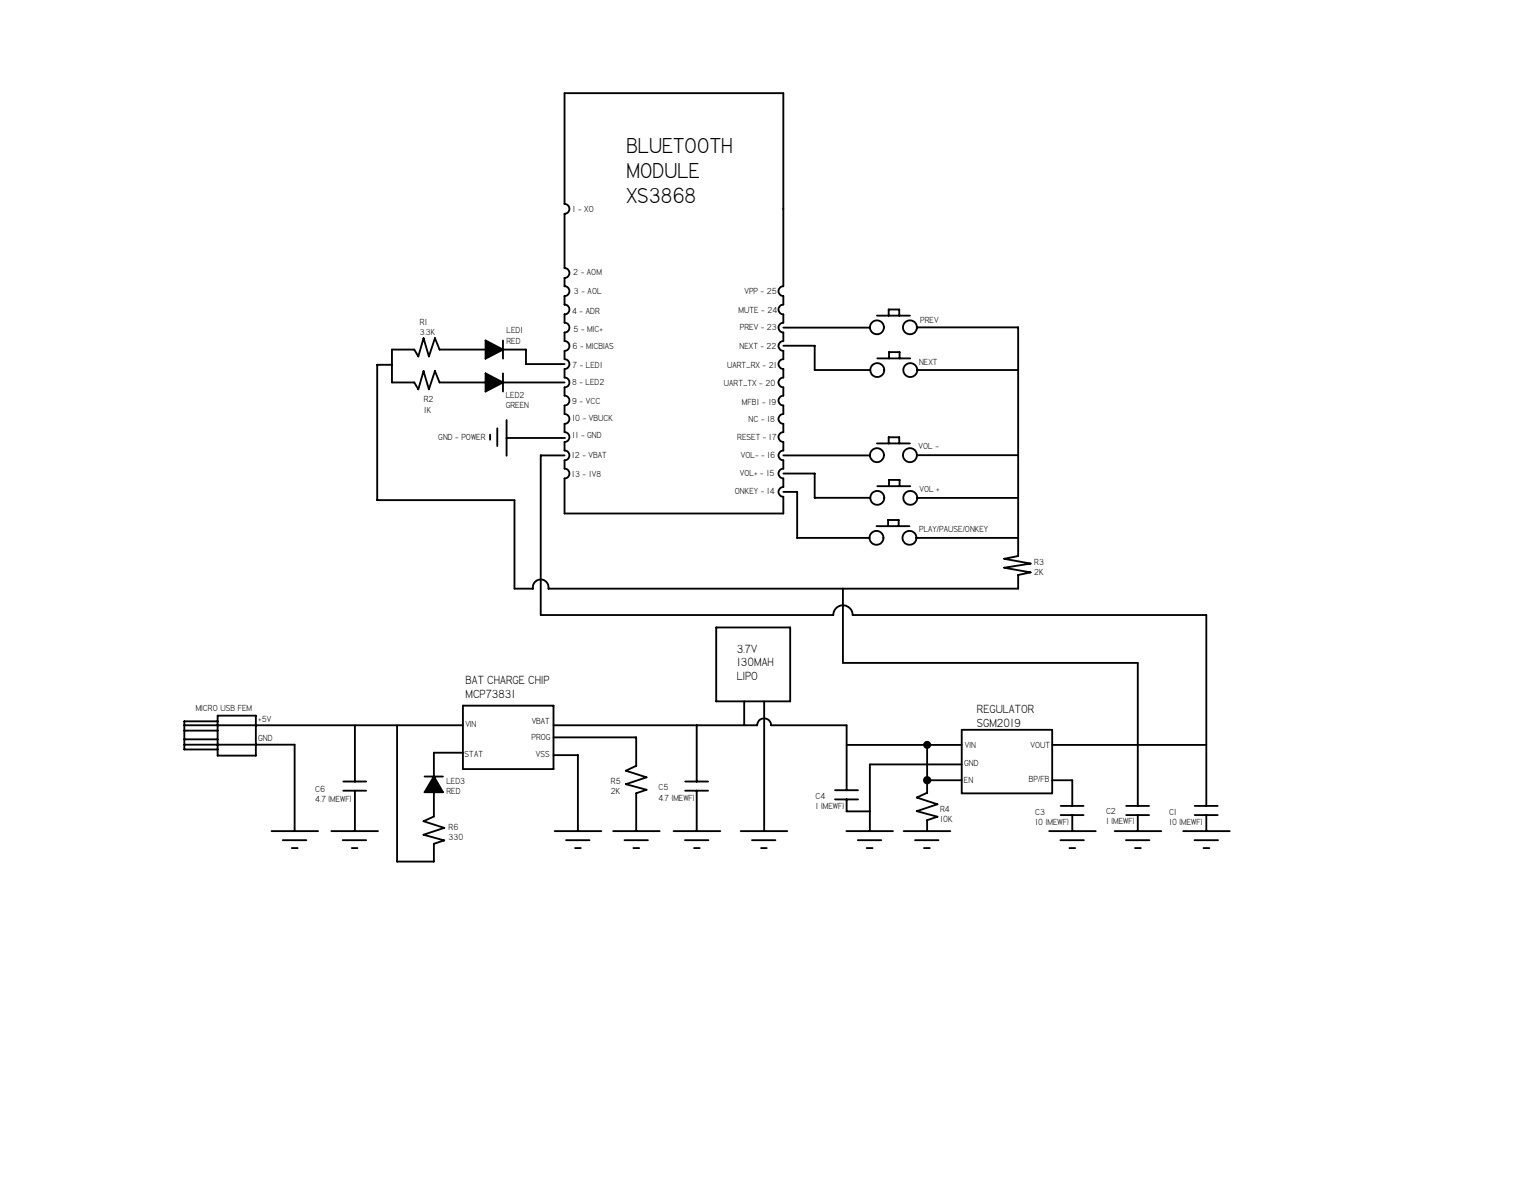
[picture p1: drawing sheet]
<svg xmlns="http://www.w3.org/2000/svg" width="279mm" height="216mm" viewBox="0 0 279 216" stroke-linecap="round" stroke-linejoin="round" font-family="sans-serif">
<g fill="none" stroke="#000" stroke-width=".34">
<path d="M102.9 17h39.9v35.2a.89 .89 0 0 0-.9 .8 .89 .89 0 0 0 .9 .9v1.6a.89 .89 0 0 0-.9 .9 .89 .89 0 0 0 .9 .9v1.5a.89 .89 0 0 0-.9 .9 .89 .89 0 0 0 .9 .9v1.5a.89 .89 0 0 0-.9 .9 .89 .89 0 0 0 .9 .9v1.5a.89 .89 0 0 0-.9 .9 .89 .89 0 0 0 .9 .9v1.6a.89 .89 0 0 0-.9 .9 .89 .89 0 0 0 .9 .9v1.5a.89 .89 0 0 0-.9 .9 .89 .89 0 0 0 .9 .9v1.5a.89 .89 0 0 0-.9 .9 .89 .89 0 0 0 .9 .9v1.5a.89 .89 0 0 0-.9 .9 .89 .89 0 0 0 .9 .9v1.6a.89 .89 0 0 0-.9 .9 .89 .89 0 0 0 .9 .9v1.5a.89 .89 0 0 0-.9 .9 .89 .89 0 0 0 .9 .9v1.5a.89 .89 0 0 0-.9 .9 .89 .89 0 0 0 .9 .9v3.1h-39.9v-6.4a.89 .89 0 0 0 .9-.9 .89 .89 0 0 0-.9-.9v-1.5a.89 .89 0 0 0 .9-.9 .89 .89 0 0 0-.9-.9v-1.6a.89 .89 0 0 0 .9-.9 .89 .89 0 0 0-.9-.9v-1.5a.89 .89 0 0 0 .9-.9 .89 .89 0 0 0-.9-.9v-1.5a.89 .89 0 0 0 .9-.9 .89 .89 0 0 0-.9-.9v-1.5a.89 .89 0 0 0 .9-.9 .89 .89 0 0 0-.9-.9v-1.6a.89 .89 0 0 0 .9-.9 .89 .89 0 0 0-.9-.9v-1.5a.89 .89 0 0 0 .9-.9 .89 .89 0 0 0-.9-.9v-1.5a.89 .89 0 0 0 .9-.9 .89 .89 0 0 0-.9-.9v-1.5a.89 .89 0 0 0 .9-.9 .89 .89 0 0 0-.9-.9v-1.6a.89 .89 0 0 0 .9-.9 .89 .89 0 0 0-.9-.8v-1.6a.89 .89 0 0 0 .9-.9 .89 .89 0 0 0-.9-.8v-10a.89 .89 0 0 0 .9-.8 .89 .89 0 0 0-.9-.9zM142.8 59.7h15.7M159.8 57.5h6M162 57.5v-1.1h1.9v1.1M167.1 59.6h18.5v41.7l-2.6 .5 4.8 .9-4.8 .7 4.8 .9-2.2 .5v2.5h-85.6a1.44 1.44 0 0 0-1.4-1.7 1.44 1.44 0 0 0-1.5 1.7h-3.3v-16.2h-25.1v-24.6h2.7M88.5 63.7h-8.4l-.8-2.1-1.1 3.3-1-3.3-1 3.3-.7-1.2h-4.1v6h4.1l.7 1.2 1-3.3 1 3.3 1.1-3.3 .8 2.1h8.4M88.5 62l3.2 1.7-3.2 1.6zM88.5 68l3.2 1.7-3.2 1.6zM89.3 79.2v.9M90.6 78v3.3M91.7 69.7h11.2M91.7 63.7h4.2v2.6h7"/>
<path d="M91.7 62v3.3M91.7 68v3.3M92.3 79.8h10.7M92.3 76.5v6.5M142.8 63h5.7v4.4h10M159.9 65.3h6M162 65.3v-1.1h2v1.1M167.2 67.4h18.4M102.9 83h-4.3v29.1h53.3a1.77 1.77 0 0 1 1.7-1.8 1.77 1.77 0 0 1 1.8 1.8h64.5v34.7M142.8 83h15.7M142.8 89.6h2.5v8.4h13.2M142.8 86.3h5.7v4.4h10"/>
<path d="M159.7 95.9h6.1M159.8 80.8h6M159.9 88.6h6M161.9 95.9v-1.2h1.9v1.2M162 80.8v-1.1h1.9v1.1M162 88.6v-1.2h2v1.2M167 98h18.4M167.1 82.9h18.5M167.2 90.7h18.4M130.5 114.3h13.5v13.5h-13.5zM153.6 107.3v13.5h53.8v26M33.6 132.1h50.8"/>
<path d="M33.6 133.1h6.1M33.6 134.7h6.1M33.6 135.7h20.1v15.7M39.7 131.4h-6.1v5.1h6.1M39.7 130.4h6.9v7.3h-6.9zM64.7 132.1v10.3M72.4 132.1v24.9h6.7v-3.3l1.9-.6-3.8-1 3.8-1.3-3.8-1.2 1.9-.8v-11.7h5.3M84.4 128.6h16.5v11.5h-16.5zM100.9 132.1h37.1a1.27 1.27 0 0 1 1.3-1.2 1.27 1.27 0 0 1 1.2 1.2h13.8v11.9M100.9 137.6h4.4v13.8M100.9 134.3h15.1v5.2l-1.9 .9 3.7 1.2-3.7 1.3 3.7 1-1.8 .6v6.9M127 132.1v10.3"/>
<path d="M135.6 127.8v4.3M139.3 127.8v23.6M154.3 135.7h21M169 135.7v8.7l-1.9 .9 3.8 1.2-3.8 1.3 3.8 1-1.9 .6v2M175.3 133h16.5v11.5h-16.5zM175.3 139.3h-16.8v12.1M191.8 135.7h28.1M49.5 151.4h8.5M51.5 153.1h4.3M53.2 154.5h1.1M60.4 151.4h8.5M62.5 153.1h4.2"/>
<path d="M62.6 142.4h4.1M62.6 144.1h4.1M64.1 154.5h1.1M64.7 144.1v7.3M77.4 141.5h3.3M79.1 141.5l1.6 2.8h-3.3zM101.1 151.4h8.5M103.2 153.1h4.2M104.8 154.5h1.1M111.7 151.4h8.5M113.8 153.1h4.3M115.4 154.5h1.1"/>
<path d="M122.8 151.4h8.5M124.8 153.1h4.3M124.9 142.4h4.2M124.9 144.1h4.2M126.5 154.5h1M127 144.1v7.3M135 151.4h8.5M137.1 153.1h4.2M138.7 154.5h1M152.2 144h4.2M152.2 145.6h4.2M154.3 151.4h8.5"/>
<path d="M154.3 145.6v2.2h4.2M156.3 153.1h4.3M158 154.5h1M164.7 151.4h8.5M166.8 153.1h4.2M168.4 154.5h1.1M169 142.2h6.3M191.2 151.4h8.5M191.8 142.2h3.6v4.6M193.3 153.1h4.2M193.3 146.8h4.2M193.3 148.5h4.2"/>
<path d="M194.9 154.5h1.1M195.4 148.5v2.9M203.2 151.4h8.4M205.2 153.1h4.3M205.3 146.8h4.1M205.3 148.5h4.1M206.9 154.5h1M207.4 148.5v2.9M215.6 151.4h8.5M217.7 153.1h4.3M217.7 146.8h4.2M217.7 148.5h4.2"/>
<path d="M219.4 154.5h1M219.9 148.5v2.9"/>
<circle cx="159.8" cy="59.6" r="1.27"/>
<circle cx="165.8" cy="59.6" r="1.26"/>
<circle cx="159.9" cy="67.4" r="1.27"/>
<circle cx="165.9" cy="67.4" r="1.27"/>
<circle cx="159.7" cy="98" r="1.27"/>
<circle cx="159.8" cy="82.9" r="1.27"/>
<circle cx="159.9" cy="90.7" r="1.27"/>
<circle cx="165.8" cy="98" r="1.26"/>
<circle cx="165.8" cy="82.9" r="1.27"/>
<circle cx="165.9" cy="90.7" r="1.27"/>
<circle cx="169" cy="135.7" r=".56"/>
<circle cx="169" cy="142.1" r=".59"/>
</g>
<g fill="#000">
<path d="M88.5 62l3.2 1.7-3.2 1.6zM88.5 68l3.2 1.7-3.2 1.6zM79.1 141.5v2.8h-1.7zM79.1 141.5l1.6 2.8h-1.6z"/>
<path d="M168.4 135.7h.6v.6l-.4-.2z" fill-rule="evenodd"/>
<path d="M169 135.7h.5l-.1 .4-.4 .2z" fill-rule="evenodd"/>
<path d="M168.6 135.3a.57 .57 0 0 1 .6-.1 .57 .57 0 0 1 .3 .5h-1.1z" fill-rule="evenodd"/>
<path d="M169 141.6l.4 .1 .2 .5h-.6z" fill-rule="evenodd"/>
<path d="M168.6 141.7l.4-.1v1.1a.57 .57 0 0 1-.6-.3 .57 .57 0 0 1 .2-.7z" fill-rule="evenodd"/>
<path d="M169 142.2h.6l-.2 .4-.4 .1z" fill-rule="evenodd"/>
</g>
<g font-size="4.5">
<text x="114.2" y="27.8">BLUETOOTH</text>
<text x="114.2" y="32.4">MODULE</text>
<text x="114.2" y="36.9">XS3868</text>
</g>
<g font-size="2.4">
<text x="134.3" y="118.9">3.7V</text>
<text x="84.9" y="124.7">BAT CHARGE CHIP</text>
<text x="134.3" y="121.4">130MAH</text>
<text x="134.3" y="123.9">LIPO</text>
<text x="84.9" y="127.2">MCP73831</text>
<text x="178.1" y="130">REGULATOR</text>
<text x="178.1" y="132.4">SGM2019</text>
</g>
<g font-size="1.8">
<text x="104.4" y="38.7">1 - XO</text>
<text x="104.5" y="50.1">2 - AOM</text>
<text x="104.6" y="53.6">3 - AOL</text>
<text x="135.7" y="53.6">VPP - 25</text>
<text x="76.5" y="59.2">R1</text>
<text x="104.3" y="57.2">4 - ADR</text>
<text x="134.6" y="57">MUTE - 24</text>
<text x="167.7" y="58.8">PREV</text>
<text x="76.5" y="61">3.3K</text>
<text x="92.3" y="60.7">LED1</text>
<text x="92.3" y="62.6">RED</text>
<text x="104.3" y="63.5">6 - MICBIAS</text>
<text x="104.5" y="60.4">5 - MIC+</text>
<text x="134.8" y="63.5">NEXT - 22</text>
<text x="134.9" y="60.2">PREV - 23</text>
<text x="104.3" y="70.2">8 - LED2</text>
<text x="104.4" y="67.1">7 - LED1</text>
<text x="131.9" y="70.4">UART_TX - 20</text>
<text x="132.5" y="67">UART_RX - 21</text>
<text x="167.5" y="66.5">NEXT</text>
<text x="77.2" y="73.3">R2</text>
<text x="77.2" y="75.2">1K</text>
<text x="92.2" y="72.5">LED2</text>
<text x="92.2" y="74.4">GREEN</text>
<text x="104.3" y="76.8">10 - VBUCK</text>
<text x="104.3" y="73.6">9 - VCC</text>
<text x="135.2" y="73.8">MFB1 - 19</text>
<text x="136.4" y="76.9">NC - 18</text>
<text x="79.9" y="80.2">GND - POWER</text>
<text x="104.2" y="83.4">12 - VBAT</text>
<text x="104.3" y="79.9">11 - GND</text>
<text x="134.4" y="80.2">RESET - 17</text>
<text x="135" y="83.5">VOL- - 16</text>
<text x="167.4" y="81.7">VOL -</text>
<text x="104.2" y="86.8">13 - 1V8</text>
<text x="134.9" y="86.8">VOL+ - 15</text>
<text x="167.6" y="89.6">VOL +</text>
<text x="133.9" y="90">ONKEY - 14</text>
<text x="167.5" y="96.9">PLAY/PAUSE/ONKEY</text>
<text x="188.5" y="103">R3</text>
<text x="188.5" y="104.8">2K</text>
<text x="35.7" y="129.6">MICRO USB FEM</text>
<text x="47.1" y="131.6">+5V</text>
<text x="96.9" y="131.9">VBAT</text>
<text x="47.1" y="135">GND</text>
<text x="84.7" y="137.8">STAT</text>
<text x="84.8" y="132.5">VIN</text>
<text x="96.9" y="134.9">PROG</text>
<text x="175.9" y="136.4">VIN</text>
<text x="187.8" y="136.4">VOUT</text>
<text x="81.4" y="142.8">LED3</text>
<text x="97.7" y="138">VSS</text>
<text x="111.3" y="142.8">R5</text>
<text x="120" y="144">C5</text>
<text x="175.7" y="142.7">EN</text>
<text x="175.7" y="139.6">GND</text>
<text x="187.5" y="142.5">BP/FB</text>
<text x="57.5" y="144.3">C6</text>
<text x="57.5" y="146.1">4.7 (MEWF)</text>
<text x="81.4" y="144.7">RED</text>
<text x="111.3" y="144.7">2K</text>
<text x="120" y="145.9">4.7 (MEWF)</text>
<text x="148.7" y="145.5">C4</text>
<text x="148.7" y="147.4">1 (MEWF)</text>
<text x="171.3" y="148">R4</text>
<text x="171.3" y="149.8">10K</text>
<text x="188.7" y="148.4">C3</text>
<text x="201.6" y="148.3">C2</text>
<text x="213.1" y="148.5">C1</text>
<text x="81.8" y="151.3">R6</text>
<text x="81.8" y="153.1">330</text>
<text x="188.7" y="150.3">10 (MEWF)</text>
<text x="201.6" y="150.2">1 (MEWF)</text>
<text x="213.1" y="150.3">10 (MEWF)</text>
</g>
</svg>
